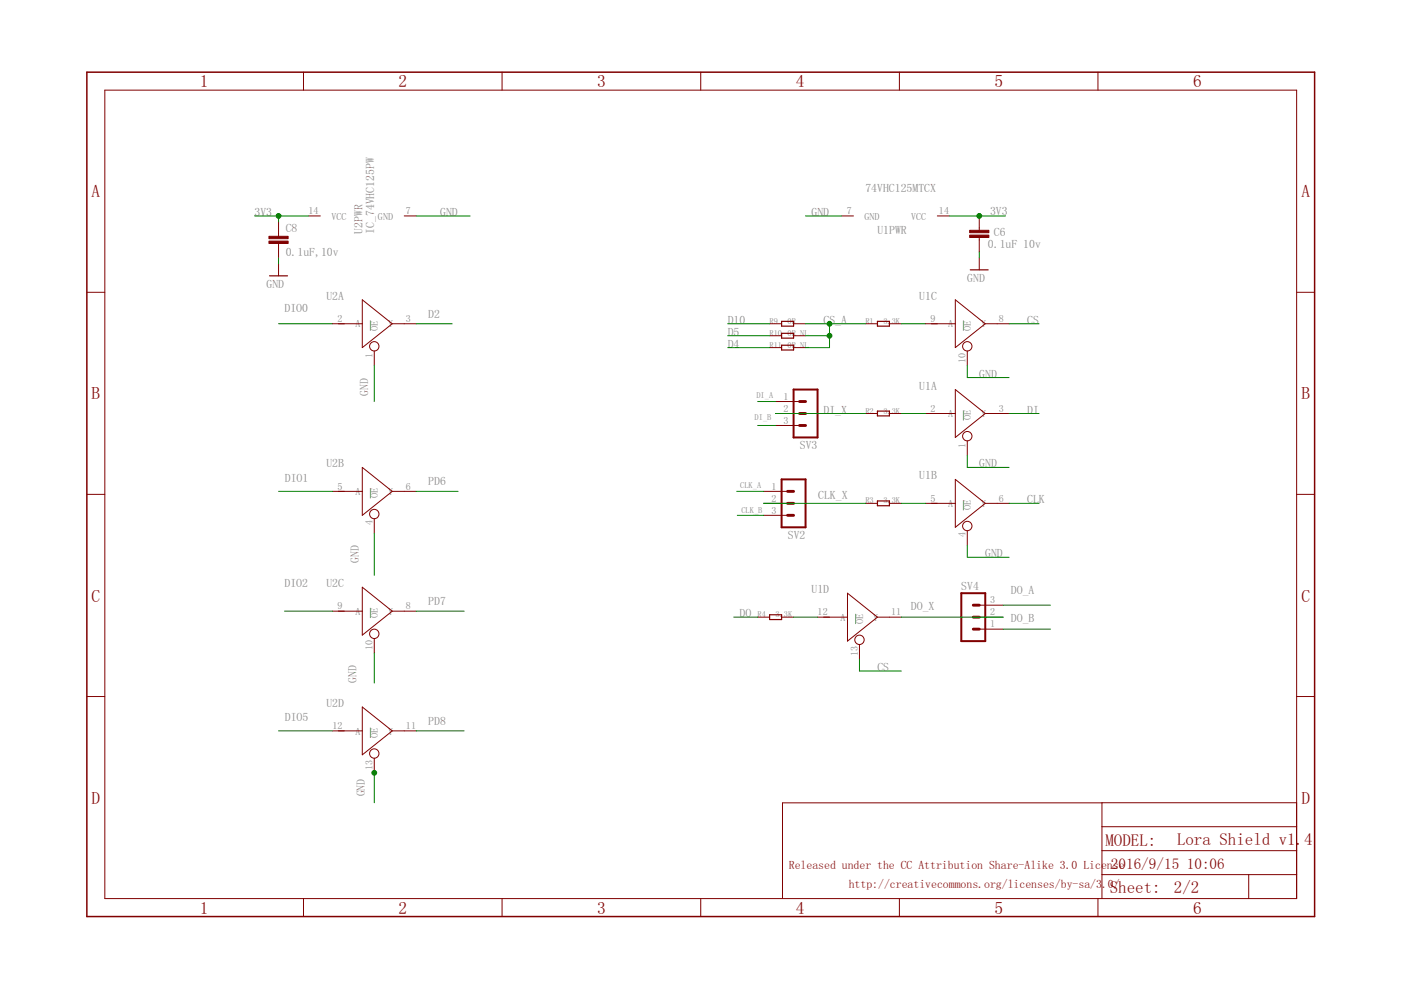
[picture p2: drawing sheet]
<svg xmlns="http://www.w3.org/2000/svg" width="297mm" height="210mm" viewBox="0 0 297 210" stroke-linecap="round" stroke-linejoin="round" font-family="sans-serif">
<path d="M78.5 67.9v2.2M204.3 67.9v2.2M204.3 87v2.2M78.5 103.5v2.2M204.3 106v2.2M78.5 128.9v2.1M181.4 130.2v2.1M78.5 154.3v2.1" fill="none" stroke="#808080" stroke-width=".21"/>
<g fill="none" stroke="#800000" stroke-width=".21">
<path d="M22.2 19.1h252.7v171.4h-252.7zM64.3 15.3v3.8M106.4 15.3v3.8M148.6 15.3v3.8M190.7 15.3v3.8M232.8 15.3v3.8M59.1 47.1v3M59.1 51.6v3.1M59.1 55.9v2.6M65.4 45.8h2.5M85.7 45.8h2.5M178.4 45.8h2.6"/>
<path d="M198.7 45.8h2.6M207.6 45.8v3M207.6 50.4v3M207.6 54.7v2.5M18.4 62h3.8M70.5 68.6h6.3M76.8 63.6l6.4 5-6.4 5.1zM79.4 74.4v3.1M83.2 68.6h5M163.2 68.6h2.5M163.2 71.2h2.5M163.2 73.7h2.5"/>
<path d="M168.3 68.6h2.5M168.3 71.2h2.5M168.3 73.7h2.5M183.5 68.6h2.5M188.6 68.6h2.5M196.2 68.6h6.3M202.5 63.6l6.4 5-6.4 5.1zM205.1 74.4v3.1M208.9 68.6h5.1M274.9 62h3.8M76.8 99.1l6.4 5.1-6.4 5.1zM164.4 87.7h5.1"/>
<path d="M164.4 85.1h5.1M164.4 90.2h5.1M183.5 87.7h2.5M188.6 87.7h2.5M196.2 87.7h6.3M202.5 82.6l6.4 5.1-6.4 5.1zM205.1 93.5v3.1M208.9 87.7h5.1M18.4 104.8h3.8M70.5 104.2h6.3M79.4 110v3.1M83.2 104.2h5"/>
<path d="M161.9 106.7h5.1M161.9 104.2h5.1M161.9 109.3h5.1M183.5 106.7h2.5M188.6 106.7h2.5M196.2 106.7h6.3M202.5 101.6l6.4 5.1-6.4 5.1zM205.1 112.5v3.1M208.9 106.7h5.1M274.9 104.8h3.8M70.5 129.6h6.3M76.8 124.5l6.4 5.1-6.4 5.1z"/>
<path d="M79.4 135.4v3.1M83.2 129.6h5M160.6 130.9h2.6M165.7 130.9h2.6M173.3 130.9h6.4M179.7 125.8l6.3 5.1-6.3 5zM182.2 136.6v3.1M186 130.9h5.1M207.6 130.9h5.1M207.6 133.4h5.1M207.6 128.3h5.1M18.4 147.7h3.8"/>
<path d="M70.5 155h6.3M76.8 149.9l6.4 5.1-6.4 5zM83.2 155h5M274.9 147.7h3.8M79.4 160.8v3.1M233.6 170.2v20.3M233.6 175.3h41.3M274.9 170.2h-109v20.2M64.3 190.5v3.8M106.4 190.5v3.8M148.6 190.5v3.8M190.7 190.5v3.8"/>
<path d="M232.8 190.5v3.8M233.6 185.4h41.3M233.6 180.4h41.3M264.8 185.4v5.1"/>
<circle cx="79.4" cy="73.4" r=".99"/>
<circle cx="205.1" cy="73.4" r=".99"/>
<circle cx="205.1" cy="92.5" r=".99"/>
<circle cx="79.4" cy="109" r=".99"/>
<circle cx="205.1" cy="111.5" r=".99"/>
<circle cx="79.4" cy="134.4" r=".99"/>
<circle cx="182.2" cy="135.7" r=".99"/>
<circle cx="79.4" cy="159.8" r=".99"/>
</g>
<path d="M57.1 58.5h3.9M205.7 57.2h3.8M165.7 68.1h2.6v1.1h-2.6zM165.7 70.7h2.6v1h-2.6zM165.7 73.2h2.6v1h-2.6zM186 68.1h2.6v1.1h-2.6zM186 87.2h2.6v1h-2.6zM186 106.2h2.6v1h-2.6zM163.2 130.3h2.5v1.1h-2.5z" fill="none" stroke="#800000" stroke-width=".25"/>
<g fill="#800000" stroke="#800000" stroke-width=".21">
<path d="M205.6 48.8h4.1v.5h-4.1z"/>
<path d="M205.6 49.8h4.1v.6h-4.1z"/>
<path d="M57 51.1h4.1v.5h-4.1z"/>
<path d="M57 50.1h4.1v.5h-4.1z"/>
</g>
<path d="M168.3 82.6h5v10.2h-5zM165.7 101.6h5.1v10.2h-5.1zM203.8 125.8h5.1v10.1h-5.1z" fill="none" stroke="#800000" stroke-width=".42"/>
<path d="M169.5 90.2h1.3M169.5 87.7h1.3M169.5 85.1h1.3M167 109.3h1.3M167 106.7h1.3M167 104.2h1.3M206.4 128.3h1.2M206.4 130.9h1.2M206.4 133.4h1.2" fill="none" stroke="#800000" stroke-width=".61"/>
<path d="M18.4 15.3h260.3v179h-260.3z" fill="none" stroke="#800000" stroke-width=".32"/>
<g fill="none" stroke="#008000" stroke-width=".21">
<path d="M54 45.8h11.4M59.1 45.8v1.3M59.1 54.7v1.2M88.2 45.8h11.5M170.8 45.8h7.6M201.3 45.8h11.9M207.6 53.4v1.3M59.1 68.6h11.4M79.4 77.5v7.6M88.2 68.6h7.7M154.3 68.6h8.9M154.3 71.2h8.9"/>
<path d="M154.3 73.7h8.9M170.8 68.6h12.7M170.8 71.2h5.1M175.9 68.6v5.1h-5.1M191.1 68.6h5.1M205.1 77.5v2.6h8.9M214 68.6h6.3M160.6 85.1h3.8M160.6 90.2h3.8M164.4 87.7h19.1M191.1 87.7h5.1M205.1 96.6v2.5h8.9"/>
<path d="M214 87.7h6.3M59.1 104.2h11.4M79.4 113.1v8.9M88.2 104.2h8.9M156.2 104.2h5.7M156.3 109.3h5.6M161.9 106.7h21.6M191.1 106.7h5.1M205.1 115.6v2.6h8.9M214 106.7h6.3M60.3 129.6h10.2M79.4 138.5v6.3"/>
<path d="M88.2 129.6h10.2M155.6 130.9h5M168.3 130.9h5M182.2 139.7v2.6h8.9M191.1 130.9h21.6M212.7 128.3h10M212.7 133.4h10M59.1 155h11.4M88.2 155h10.2M79.4 163.9v6.3"/>
</g>
<g fill="#008000" stroke="#008000" stroke-width=".21">
<circle cx="79.4" cy="163.9" r=".51"/>
<circle cx="175.9" cy="71.2" r=".51"/>
<circle cx="175.9" cy="68.6" r=".51"/>
<circle cx="207.6" cy="45.8" r=".51"/>
<circle cx="59.1" cy="45.8" r=".51"/>
</g>
<g font-size="3.7" fill="#800000">
<text x="42.4" y="18.5">1</text>
<text x="84.5" y="18.5">2</text>
<text x="126.6" y="18.5">3</text>
<text x="168.7" y="18.5">4</text>
<text x="210.8" y="18.5">5</text>
<text x="252.9" y="18.5">6</text>
<text x="19.4" y="41.8">A</text>
<text x="275.9" y="41.8">A</text>
<text x="19.4" y="84.7">B</text>
<text x="275.9" y="84.7">B</text>
<text x="19.4" y="127.5">C</text>
<text x="275.9" y="127.5">C</text>
<text x="19.4" y="170.4">D</text>
<text x="275.9" y="170.4">D</text>
<text x="42.4" y="193.7">1</text>
<text x="84.5" y="193.7">2</text>
<text x="126.6" y="193.7">3</text>
<text x="168.7" y="193.7">4</text>
<text x="210.8" y="193.7">5</text>
<text x="252.9" y="193.7">6</text>
</g>
<g font-size="3.6" fill="#800000">
<text x="234.4" y="179.3">MODEL:</text>
<text x="249.5" y="179.1">Lora Shield v1.4</text>
<text x="235.3" y="189.4">Sheet:</text>
<text x="248.9" y="189.3">2/2</text>
</g>
<g font-size="3.2" fill="#800000">
<text x="235.5" y="184.2">2016/9/15</text>
<text x="251.6" y="184.2">10:06</text>
</g>
<g font-size="2.5" fill="#808080">
<text x="183.5" y="40.7">74VHC125MTCX</text>
<text x="54" y="45.8">3V3</text>
<text x="93.3" y="45.8">GND</text>
<text x="172.1" y="45.8">GND</text>
<text x="209.9" y="45.7">3V3</text>
<text x="60.6" y="49.2">C8</text>
<text x="76.8" y="49.6" transform="rotate(-90 76.8 49.6)">U2PWR</text>
<text x="79.4" y="49.6" transform="rotate(-90 79.4 49.6)">IC_74VHC125PW</text>
<text x="186" y="49.6">U1PWR</text>
<text x="209.5" y="52.6">0.1uF 10v</text>
<text x="210.7" y="50">C6</text>
<text x="60.6" y="54.3">0.1uF,10v</text>
<text x="205.1" y="59.7">GND</text>
<text x="56.5" y="61">GND</text>
<text x="69.2" y="63.6">U2A</text>
<text x="194.9" y="63.6">U1C</text>
<text x="60.3" y="66.1">DIO0</text>
<text x="90.8" y="67.4">D2</text>
<text x="154.3" y="68.6">D10</text>
<text x="154.3" y="71.2">D5</text>
<text x="174.6" y="68.6">CS_A</text>
<text x="217.8" y="68.6">CS</text>
<text x="154.3" y="73.7">D4</text>
<text x="78.1" y="83.9" transform="rotate(-90 78.1 83.9)">GND</text>
<text x="194.9" y="82.6">U1A</text>
<text x="207.6" y="80.1">GND</text>
<text x="174.6" y="87.7">DI_X</text>
<text x="217.8" y="87.7">DI</text>
<text x="169.6" y="95.3">SV3</text>
<text x="69.2" y="99.1">U2B</text>
<text x="194.9" y="101.6">U1B</text>
<text x="207.6" y="99.1">GND</text>
<text x="60.4" y="102.2">DIO1</text>
<text x="90.8" y="102.9">PD6</text>
<text x="173.5" y="105.7">CLK_X</text>
<text x="217.8" y="106.7">CLK</text>
<text x="76.1" y="119.4" transform="rotate(-90 76.1 119.4)">GND</text>
<text x="167" y="114.3">SV2</text>
<text x="208.9" y="118.2">GND</text>
<text x="60.3" y="124.5">DIO2</text>
<text x="69.2" y="124.5">U2C</text>
<text x="172.1" y="125.8">U1D</text>
<text x="203.8" y="125">SV4</text>
<text x="90.8" y="128.3">PD7</text>
<text x="156.8" y="130.8">DO</text>
<text x="193.1" y="129.3">DO_X</text>
<text x="214.3" y="126">DO_A</text>
<text x="214.3" y="131.9">DO_B</text>
<text x="186" y="142.3">CS</text>
<text x="69.2" y="149.9">U2D</text>
<text x="75.6" y="144.8" transform="rotate(-90 75.6 144.8)">GND</text>
<text x="60.4" y="152.9">DIO5</text>
<text x="90.8" y="153.7">PD8</text>
<text x="77.3" y="168.9" transform="rotate(-90 77.3 168.9)">GND</text>
</g>
<g font-size="2.5" fill="#800000">
<text x="167.2" y="184.2">Released under the CC Attribution Share-Alike 3.0 License</text>
<text x="179.9" y="188.3">http://creativecommons.org/licenses/by-sa/3</text>
<text x="233.6" y="188.3">.0/</text>
</g>
<g font-size="2.1" fill="#808080">
<text x="65.4" y="45.4">14</text>
<text x="70.3" y="46.5">VCC</text>
<text x="80.1" y="46.5">GND</text>
<text x="86.1" y="45.4">7</text>
<text x="179.5" y="45.4">7</text>
<text x="183.3" y="46.5">GND</text>
<text x="193.1" y="46.5">VCC</text>
<text x="199.1" y="45.4">14</text>
<text x="71.6" y="68.3">2</text>
<text x="75.3" y="69.4">A</text>
<text x="80.1" y="70.1" transform="rotate(-90 80.1 70.1)">OE</text>
<text x="82.3" y="69.4">Y</text>
<text x="86.1" y="68.3">3</text>
<text x="197.3" y="68.3">9</text>
<text x="201.1" y="69.4">A</text>
<text x="205.8" y="70.1" transform="rotate(-90 205.8 70.1)">OE</text>
<text x="208" y="69.4">Y</text>
<text x="211.8" y="68.3">8</text>
<text x="79" y="75.9" transform="rotate(-90 79 75.9)">1</text>
<text x="204.7" y="76.9" transform="rotate(-90 204.7 76.9)">10</text>
<text x="166.1" y="84.8">1</text>
<text x="166.1" y="87.3">2</text>
<text x="166.1" y="89.9">3</text>
<text x="197.3" y="87.3">2</text>
<text x="201.1" y="88.4">A</text>
<text x="205.8" y="89.2" transform="rotate(-90 205.8 89.2)">OE</text>
<text x="208" y="88.4">Y</text>
<text x="211.8" y="87.3">3</text>
<text x="204.7" y="94.9" transform="rotate(-90 204.7 94.9)">1</text>
<text x="71.6" y="103.8">5</text>
<text x="75.3" y="104.9">A</text>
<text x="80.1" y="105.7" transform="rotate(-90 80.1 105.7)">OE</text>
<text x="82.3" y="104.9">Y</text>
<text x="86.1" y="103.8">6</text>
<text x="163.6" y="103.8">1</text>
<text x="163.6" y="106.4">2</text>
<text x="197.3" y="106.4">5</text>
<text x="201.1" y="107.5">A</text>
<text x="208" y="107.5">Y</text>
<text x="211.8" y="106.4">6</text>
<text x="79" y="111.4" transform="rotate(-90 79 111.4)">4</text>
<text x="163.6" y="108.9">3</text>
<text x="204.7" y="113.9" transform="rotate(-90 204.7 113.9)">4</text>
<text x="205.8" y="108.2" transform="rotate(-90 205.8 108.2)">OE</text>
<text x="71.6" y="129.2">9</text>
<text x="75.3" y="130.3">A</text>
<text x="80.1" y="131.1" transform="rotate(-90 80.1 131.1)">OE</text>
<text x="82.3" y="130.3">Y</text>
<text x="86.1" y="129.2">8</text>
<text x="173.4" y="130.5">12</text>
<text x="178.2" y="131.6">A</text>
<text x="185.2" y="131.6">Y</text>
<text x="188.9" y="130.5">11</text>
<text x="209.9" y="130.5">2</text>
<text x="209.9" y="128">3</text>
<text x="79" y="137.9" transform="rotate(-90 79 137.9)">10</text>
<text x="183" y="132.3" transform="rotate(-90 183 132.3)">OE</text>
<text x="209.9" y="133">1</text>
<text x="181.9" y="139.2" transform="rotate(-90 181.9 139.2)">13</text>
<text x="70.5" y="154.6">12</text>
<text x="75.3" y="155.7">A</text>
<text x="82.3" y="155.7">Y</text>
<text x="86.1" y="154.6">11</text>
<text x="80.1" y="156.4" transform="rotate(-90 80.1 156.4)">OE</text>
<text x="79" y="163.3" transform="rotate(-90 79 163.3)">13</text>
</g>
<g font-size="1.8" fill="#808080">
<text x="163.2" y="68.6">R9</text>
<text x="163.2" y="71.2">R10</text>
<text x="167" y="68.6">0R</text>
<text x="167" y="71.2">0R NL</text>
<text x="183.5" y="68.6">R1</text>
<text x="187.3" y="68.6">3.3K</text>
<text x="163.2" y="73.7">R11</text>
<text x="167" y="73.7">0R NL</text>
<text x="160" y="89.1">DI_B</text>
<text x="160.4" y="84.4">DI_A</text>
<text x="183.5" y="87.7">R2</text>
<text x="187.3" y="87.7">3.3K</text>
<text x="156.9" y="103.5">CLK_A</text>
<text x="183.5" y="106.7">R3</text>
<text x="187.3" y="106.7">3.3K</text>
<text x="157.2" y="108.8">CLK_B</text>
<text x="160.6" y="130.8">R4</text>
<text x="164.4" y="130.8">3.3K</text>
</g>
</svg>
